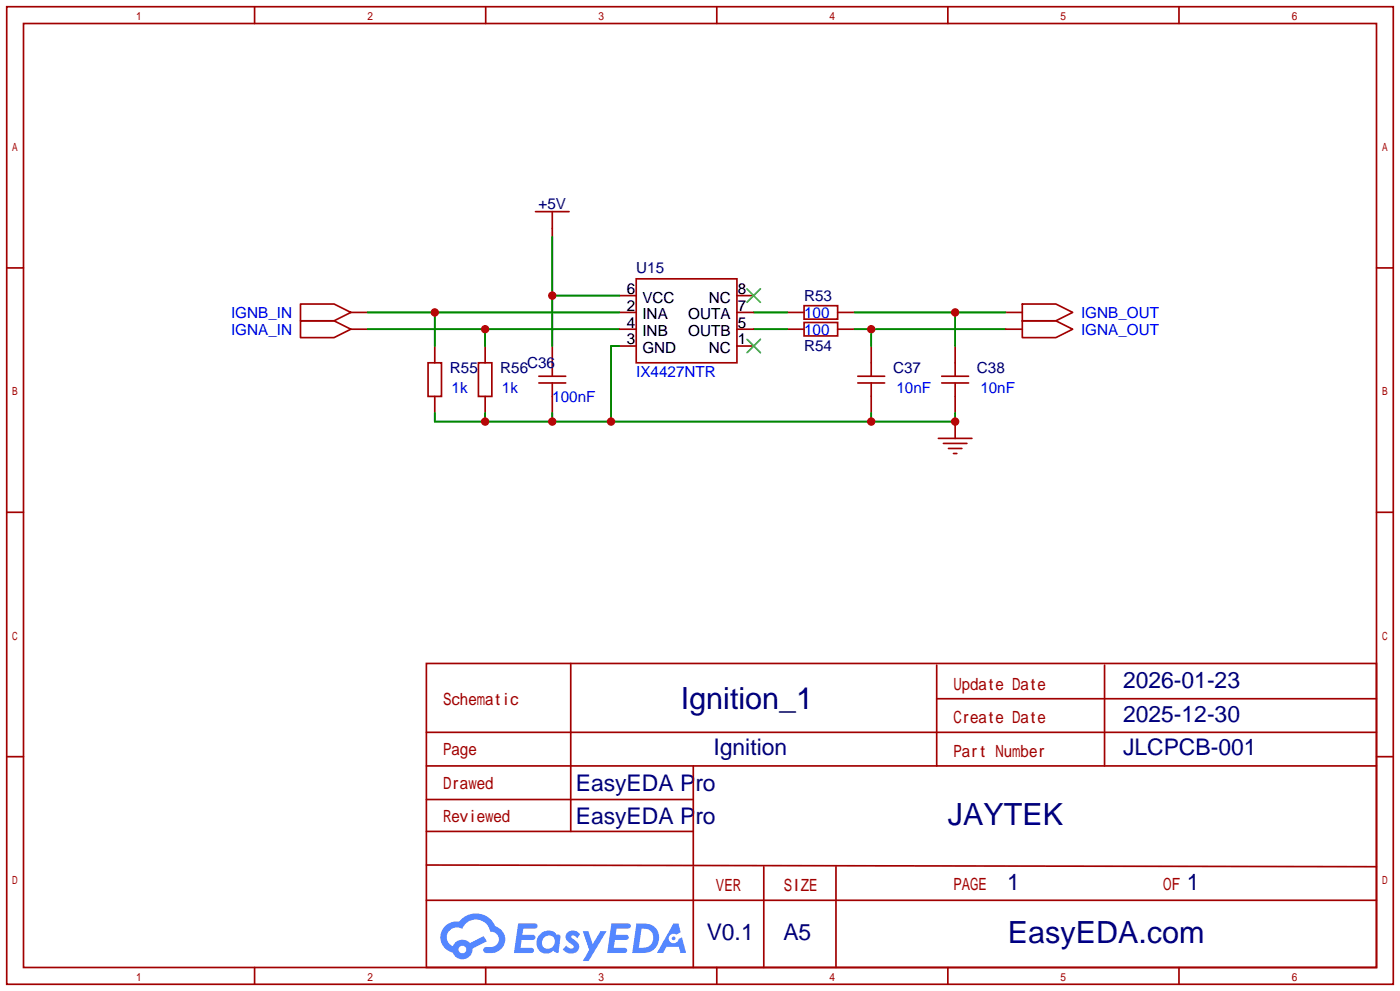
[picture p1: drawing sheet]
<svg xmlns="http://www.w3.org/2000/svg" width="212mm" height="150mm" viewBox="0 0 212 150" stroke-linecap="round" stroke-linejoin="round" font-family="sans-serif">
<g fill="none" stroke="#a10000" stroke-width=".25">
<path d="M1 1h209.8v147.8h-209.8zM3.6 3.6h204.7v142.7h-204.7zM38.5 1v2.6M73.5 1v2.6M108.5 1v2.6M143.4 1v2.6M178.4 1v2.6M1 40.5h2.6M45.5 46h5l2.6 1.2-2.6 1.3h-5zM45.5 48.5h5l2.6 1.3-2.6 1.3h-5zM53.1 47.2h2.5M53.1 49.8h2.5"/>
<path d="M64.8 54.9h2v5h-2zM65.8 52.3v2.6M65.8 59.9v2.6M72.4 54.9h2v5h-2zM73.4 52.3v2.6M73.4 59.9v2.6M119.1 47.2h2.6M119.1 49.8h2.6M121.7 46.2h5v2.1h-5zM121.7 48.8h5v2h-5zM126.7 47.2h2.6M126.7 49.8h2.6"/>
<path d="M129.8 56.9h4.1M129.8 57.9h4.1M131.8 52.3v4.6M131.8 57.9v4.6M142.5 56.9h4.1M142.5 57.9h4.1M144.5 52.3v4.6M144.5 57.9v4.6M152.1 47.2h2.6M152.1 49.8h2.6M154.7 46h5.1l2.5 1.2-2.5 1.3h-5.1zM154.7 48.5h5.1l2.5 1.3-2.5 1.3h-5.1z"/>
<path d="M208.3 40.5h2.5M1 77.5h2.6M142 66.3h5.1M142.7 67.1h3.6M143.5 67.8h2M144.3 68.6h.5M144.5 63.8v2.5M208.3 77.5h2.5M1 114.4h2.6M64.5 100.3h143.8v46h-143.8zM64.5 115.8h143.8M64.5 110.7h143.8"/>
<path d="M86.4 100.3v25.4M104.9 115.8v15M141.7 100.6v15.2M141.7 105.7h66.6M167.1 100.6v15.2M208.3 114.4h2.5M64.5 120.9h40.4M64.5 136.1h143.8M64.5 130.8l143.8 .3M64.5 125.7h40.4M104.9 131.1v15.2M115.6 131.1v15.2"/>
<path d="M126.5 131.1v15.2M38.5 146.3v2.5M73.5 146.3v2.5M108.5 146.3v2.5M143.4 146.3v2.5M178.4 146.3v2.5"/>
</g>
<path d="M129.3 49.8h22.8M131.8 49.8v2.5" fill="none" stroke="#008700" stroke-width=".25"/>
<g fill="#5487ff">
<path d="M85.9 141a1.3 1.3 0 0 1 1.8 .3l-.4 .6a.54 .54 0 0 0-.9-.2l.1 .1a2.32 2.32 0 0 1 1.1 1.4 1.36 1.36 0 0 1-1.1 1 1.36 1.36 0 0 1-1.3-.6l.5-.6a.7 .7 0 0 0 1.1 .3l-.1-.3a2.4 2.4 0 0 1-1.1-1.3l.1-.5z"/>
<path d="M88.2 140.8h.8l.7 2 1.2-2h.9l-2.7 4.5h-.9l1-1.6z"/>
<path d="M78.4 139.6h1.6a1.31 1.31 0 0 1 1.3 .2 .4 .4 0 0 1-.4 .6h-1.7l-.2 1h1.7a.4 .4 0 0 1 .3 .4 .4 .4 0 0 1-.4 .4l-1.7-.1-.1 1.2h.8a1.23 1.23 0 0 1 1.1 .2 .39 .39 0 0 1-.3 .6h-2.6z"/>
<path d="M92.5 139.6h1.6a1.32 1.32 0 0 1 1.3 .2 .39 .39 0 0 1-.4 .6h-1.7l-.1 1h1.6a.4 .4 0 0 1 .3 .4 .4 .4 0 0 1-.4 .3h-1.7l-.1 1.2h.8a1.23 1.23 0 0 1 1.2 .2 .39 .39 0 0 1-.4 .6h-2.6z"/>
<path d="M101.9 139.6h.7l.4 1.4-.6 .3a.75 .75 0 0 0-1.2 .3 .75 .75 0 0 0 .5 1.1 .75 .75 0 0 0 1-.7l.5-.3 .6 2.4h-.8l-.3-.9h-1.8l-.6 .9h-.9z"/>
<path d="M96.3 139.6l-.6 4.5h1.4a2.27 2.27 0 0 0 2.5-1.6 2.27 2.27 0 0 0-1.3-2.7zM97.1 140.4a1.5 1.5 0 0 1 1.8 1.6 1.5 1.5 0 0 1-2 1.3h-.2z"/>
<path d="M81.7 141.3a1.62 1.62 0 0 0-.4 2.1 1.62 1.62 0 0 0 2.1 .6l.3-.2 .4 .2 .4 .1 .3-2.5-.2-.2-.1-.1a.57 .57 0 0 1-.6-.3 1.73 1.73 0 0 0-2.2 .3zM82.3 141.8a.96 .96 0 0 1 1.5 0 .96 .96 0 0 1-.2 1.4 .95 .95 0 0 1-1.4 0 .95 .95 0 0 1 .1-1.4z"/>
<path d="M67.4 140a2.37 2.37 0 0 0 1.1 4.1 1.54 1.54 0 0 0 1.8 .9 1.54 1.54 0 0 0 1.2-1.6l2.2-1-.5-.8-2.1 1a1.57 1.57 0 0 0-2.6 .5 1.5 1.5 0 0 1-.7-2.1 1.5 1.5 0 0 1 2.2-.5 2.23 2.23 0 0 1 2.2-1.4 2.23 2.23 0 0 1 2 1.8 1.16 1.16 0 0 1 1.3 1.1 1.16 1.16 0 0 1-1.1 1.2h-.7a.47 .47 0 0 0-.6 .4 .47 .47 0 0 0 .5 .5 2.26 2.26 0 0 0 2.8-2.5 2.12 2.12 0 0 0-1.5-1.5 3.2 3.2 0 0 0-5.4-.7l-.4-.1a2.55 2.55 0 0 0-1.7 .7zM69.4 143.6a.6 .6 0 0 1 1.2 0 .6 .6 0 0 1-1.2 0z"/>
<circle cx="101.9" cy="141.9" r=".28"/>
</g>
<g fill="none" stroke="#008700" stroke-width=".25">
<path d="M83.6 35.8v16.5M55.6 49.8h38.1M55.6 47.2h38.1M65.8 47.2v5.1M73.4 49.8v2.5M83.6 44.7h10.1M93.7 52.3h-1.2v11.5M114 49.8h5.1M114 47.2h5.1M129.3 47.2h22.8M144.5 47.2v5.1M65.8 62.5v1.3h78.7v-1.3"/>
<path d="M73.4 62.5v1.3M83.6 62.5v1.3M131.8 62.5v1.3"/>
</g>
<g fill="none" stroke="#a10000" stroke-width=".25">
<path d="M81 32h5.1M83.6 32v3.8M81.5 56.9h4.1M81.5 57.9h4.1M83.6 52.3v4.6M83.6 57.9v4.6M93.7 52.3h2.6M93.7 47.2h2.6M93.7 49.8h2.6M93.7 44.7h2.6M96.3 42.2h15.2v12.7h-15.2zM111.5 52.3h2.5"/>
<path d="M111.5 47.2h2.5M111.5 49.8h2.5M111.5 44.7h2.5"/>
</g>
<path d="M113 51.3l2.1 2M113 43.7l2.1 2M115.1 51.3l-2.1 2M115.1 43.7l-2.1 2" fill="none" stroke="#3c3" stroke-width=".25"/>
<g fill="#c00">
<circle cx="131.8" cy="49.8" r=".63"/>
<circle cx="73.4" cy="49.8" r=".63"/>
<circle cx="144.5" cy="47.2" r=".63"/>
<circle cx="65.8" cy="47.2" r=".63"/>
<circle cx="83.6" cy="44.7" r=".63"/>
<circle cx="92.5" cy="63.8" r=".63"/>
<circle cx="83.6" cy="63.8" r=".63"/>
<circle cx="73.4" cy="63.8" r=".63"/>
<circle cx="131.8" cy="63.8" r=".63"/>
<circle cx="144.5" cy="63.8" r=".63"/>
</g>
<g font-size="4.6" fill="#000080">
<text x="103" y="107.3">Ignition_1</text>
<text x="143.4" y="124.8">JAYTEK</text>
<text x="152.5" y="142.6">EasyEDA.com</text>
</g>
<g font-size="3.5" fill="#000080">
<text x="169.9" y="104.1">2026-01-23</text>
<text x="169.9" y="109.2">2025-12-30</text>
<text x="87.1" y="119.6">EasyEDA Pro</text>
<text x="108" y="114.2">Ignition</text>
<text x="169.9" y="114.2">JLCPCB-001</text>
<text x="87.1" y="124.7">EasyEDA Pro</text>
<text x="152.4" y="134.6">1</text>
<text x="179.6" y="134.6">1</text>
<text x="106.9" y="142.2">V0.1</text>
<text x="118.5" y="142.2">A5</text>
</g>
<g font-size="2.5" fill="#a00000">
<text x="67.1" y="106.6">Schematic</text>
<text x="144.3" y="104.3">Update Date</text>
<text x="144.3" y="109.3">Create Date</text>
<text x="67.1" y="119.3">Drawed</text>
<text x="67.1" y="114.2">Page</text>
<text x="144.3" y="114.4">Part Number</text>
<text x="67.1" y="124.3">Reviewed</text>
<text x="108.3" y="134.7">VER</text>
<text x="118.6" y="134.7">SIZE</text>
<text x="144.3" y="134.5">PAGE</text>
<text x="176" y="134.5">OF</text>
</g>
<g font-size="2.3" fill="#000080">
<text x="81.5" y="31.5">+5V</text>
<text x="96.3" y="41.3">U15</text>
<text x="121.7" y="45.5">R53</text>
<text x="121.7" y="53.1">R54</text>
<text x="68.1" y="56.4">R55</text>
<text x="75.7" y="56.4">R56</text>
<text x="79.8" y="55.7">C36</text>
<text x="135.1" y="56.4">C37</text>
<text x="147.8" y="56.4">C38</text>
</g>
<g font-size="2.3">
<text x="94.9" y="47">2</text>
<text x="94.9" y="44.5">6</text>
<text x="97.2" y="45.7">VCC</text>
<text x="107.2" y="45.7">NC</text>
<text x="111.6" y="47">7</text>
<text x="111.6" y="44.5">8</text>
<text x="94.9" y="52.1">3</text>
<text x="94.9" y="49.6">4</text>
<text x="97.2" y="48.3">INA</text>
<text x="97.2" y="53.4">GND</text>
<text x="97.2" y="50.8">INB</text>
<text x="104.2" y="50.8">OUTB</text>
<text x="104.2" y="48.3">OUTA</text>
<text x="107.2" y="53.4">NC</text>
<text x="111.6" y="52.1">1</text>
<text x="111.6" y="49.6">5</text>
</g>
<g font-size="2.3" fill="#00f">
<text x="35" y="48.1">IGNB_IN</text>
<text x="35" y="50.6">IGNA_IN</text>
<text x="121.7" y="48.1">100</text>
<text x="121.7" y="50.6">100</text>
<text x="163.6" y="48.1">IGNB_OUT</text>
<text x="163.6" y="50.6">IGNA_OUT</text>
<text x="68.3" y="59.5">1k</text>
<text x="75.9" y="59.5">1k</text>
<text x="96.3" y="57">IX4427NTR</text>
<text x="135.6" y="59.5">10nF</text>
<text x="148.3" y="59.5">10nF</text>
<text x="83.6" y="60.8">100nF</text>
</g>
</svg>
